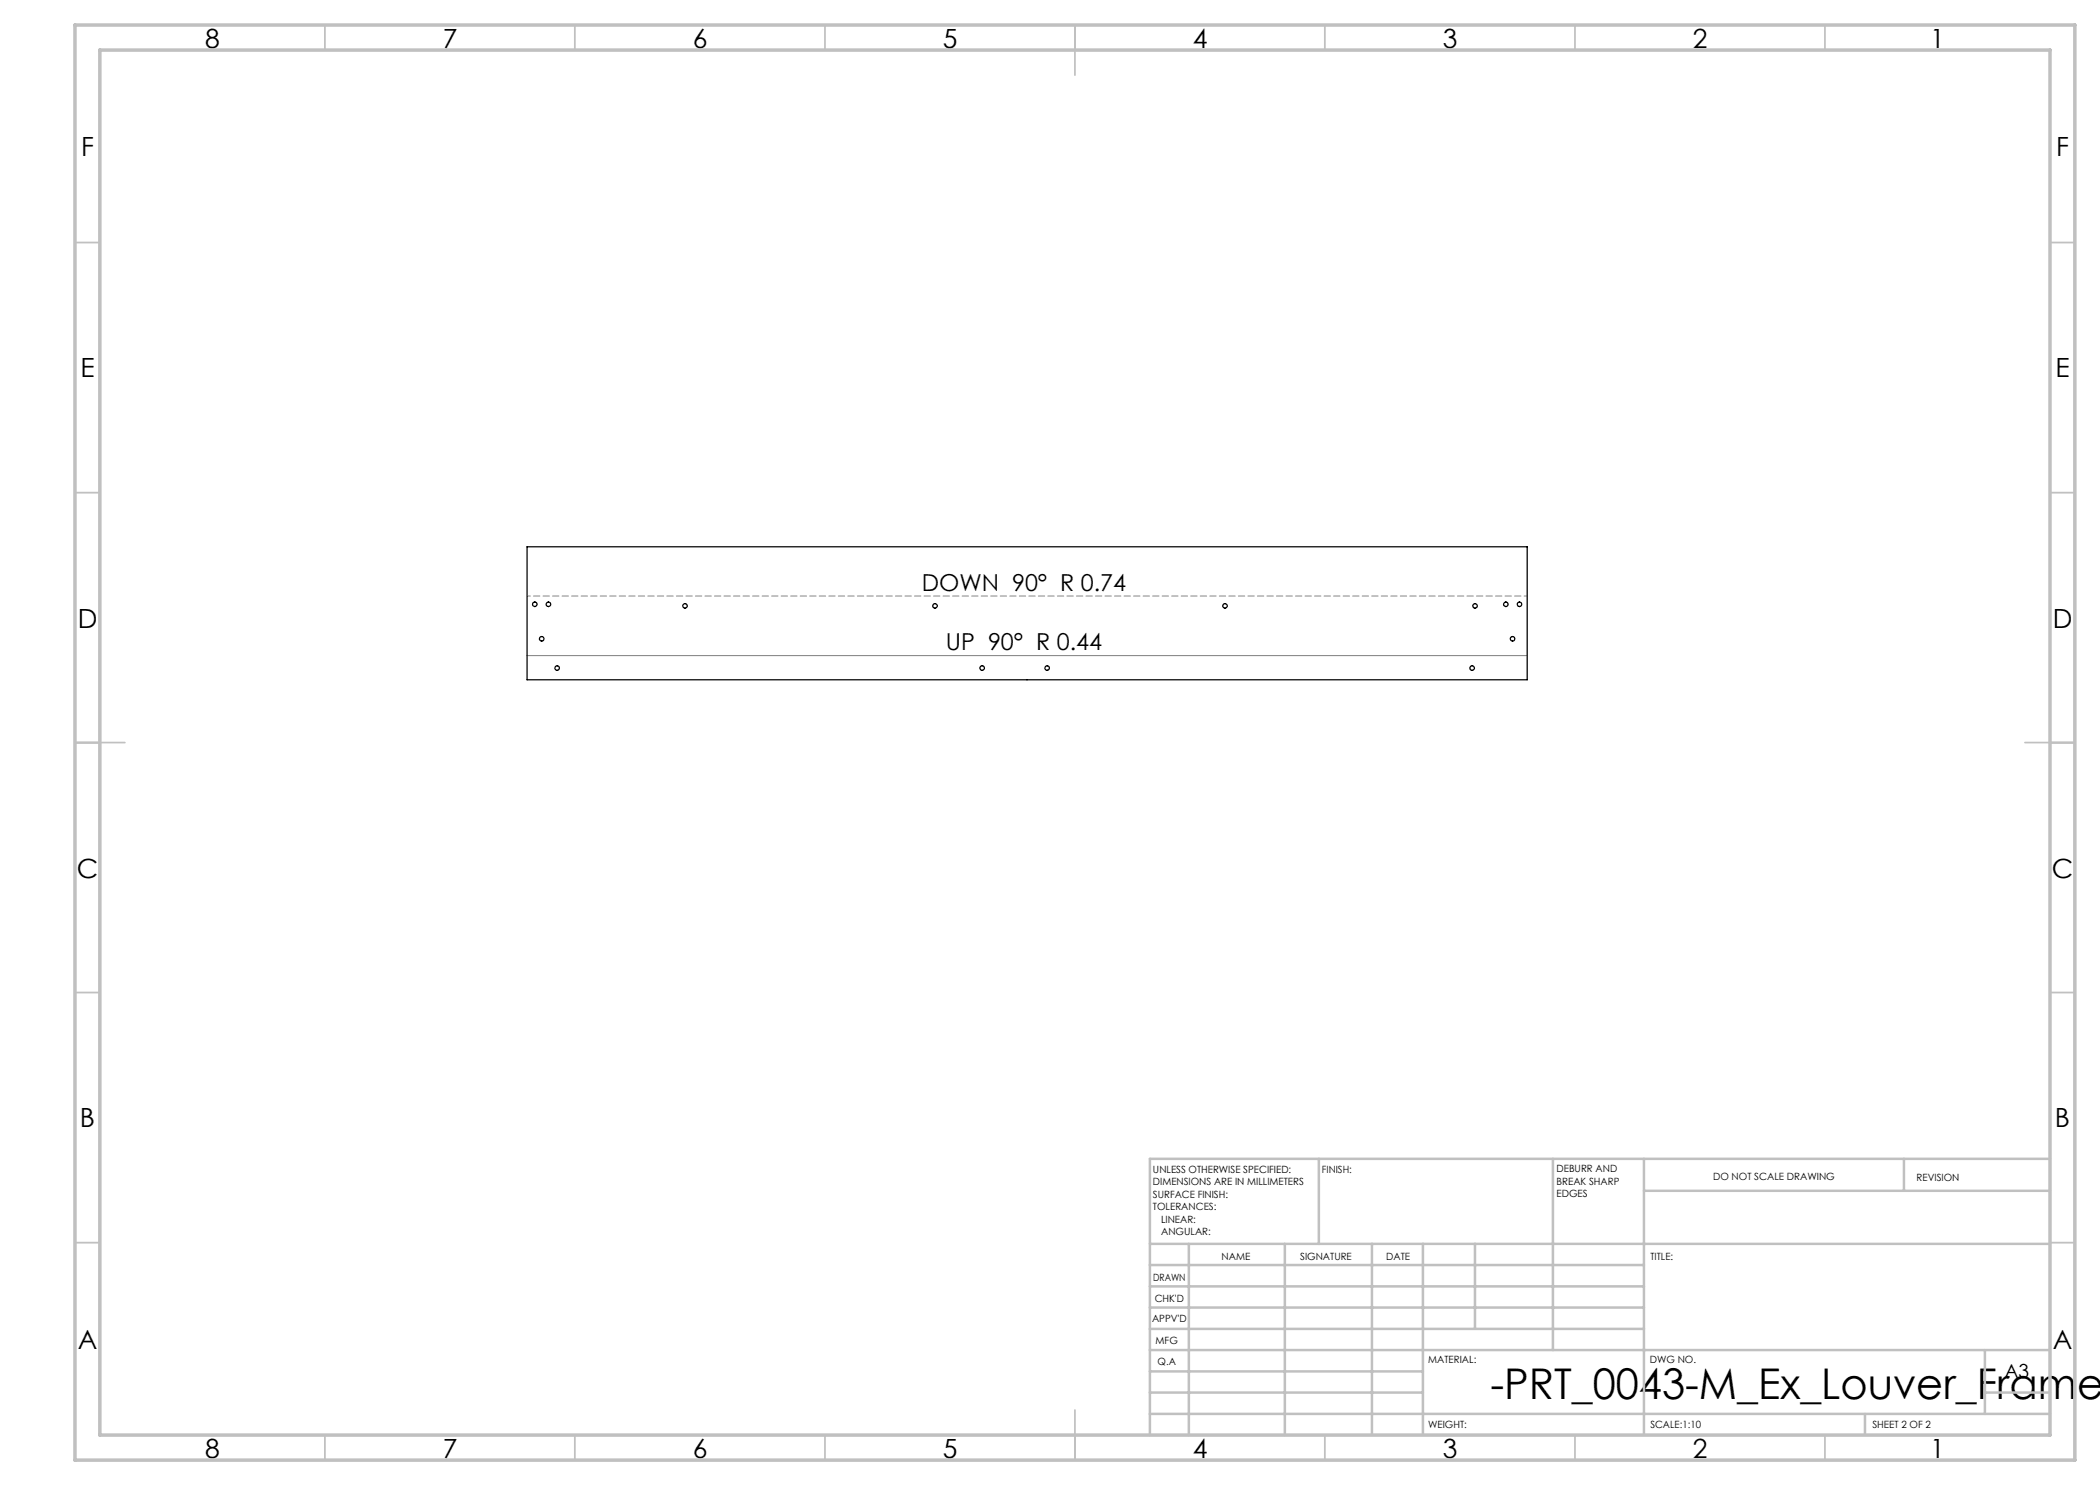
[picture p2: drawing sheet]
<svg xmlns="http://www.w3.org/2000/svg" width="420mm" height="297mm" viewBox="0 0 420 297" stroke-linecap="round" stroke-linejoin="round" font-family="sans-serif">
<path d="M105.4 131.1h200" fill="none" stroke="#808080" stroke-width=".2"/>
<path d="M105.4 119.2h200" fill="none" stroke="#808080" stroke-width=".2" stroke-dasharray="1.3 .6" stroke-dashoffset=".6"/>
<g fill="none" stroke="#c0c0c0" stroke-width=".35">
<path d="M65 5v5M115 5v5M165 5v5M215 5v10M265 5v5M315 5v5M365 5v5M15 48.5h5M410 48.5h5M15 98.5h5M410 98.5h5M15 148.5h10"/>
<path d="M405 148.5h10M15 198.5h5M410 198.5h5M15 248.5h5M410 248.5h5M65 287v5M115 287v5M165 287v5M215 282v10M265 287v5M315 287v5M365 287v5"/>
</g>
<g fill="none" stroke="#c0c0c0" stroke-width=".5">
<path d="M263.8 231.8v17M310.6 231.8v38.2M328.8 231.8v55.2M328.8 238.2h81.2M380.8 231.8v6.4M410 231.8h-180v55.2M230 248.8h180M230 257.3h98.8M230 253h98.8M237.8 248.8v38.2M257 248.8v38.2M274.4 248.8v38.2"/>
<path d="M284.6 248.8v38.2M295 248.8v17M230 265.8h98.8M230 261.5h98.8M230 278.5h54.6M230 274.3h54.6M230 270h180M397 278.5h13M397 270v12.8M230 282.8h180M373 282.8v4.2"/>
</g>
<path d="M15 5h400v287h-400zM20 10h390v277h-390z" fill="none" stroke="#c0c0c0" stroke-width=".7"/>
<g fill="none" stroke="#000" stroke-width=".25">
<path d="M105.4 109.4h200v26.6h-200z"/>
<circle cx="106.9" cy="120.8" r=".45"/>
<circle cx="108.3" cy="127.8" r=".46"/>
<circle cx="109.7" cy="120.9" r=".46"/>
<circle cx="111.4" cy="133.6" r=".45"/>
<circle cx="137" cy="121.2" r=".45"/>
<circle cx="187" cy="121.2" r=".45"/>
<circle cx="196.4" cy="133.6" r=".45"/>
<circle cx="209.4" cy="133.6" r=".45"/>
<circle cx="245" cy="121.2" r=".45"/>
<circle cx="294.4" cy="133.6" r=".44"/>
<circle cx="295" cy="121.2" r=".45"/>
<circle cx="301.2" cy="120.9" r=".46"/>
<circle cx="302.5" cy="127.7" r=".45"/>
<circle cx="303.9" cy="120.8" r=".45"/>
</g>
<text font-size="8.5" x="298.1" y="279.7">-PRT_0043-M_Ex_Louver_Frame_</text>
<g font-size="5.3">
<text x="41" y="9.5">8</text>
<text x="88.5" y="9.5">7</text>
<text x="138.5" y="9.5">6</text>
<text x="188.5" y="9.5">5</text>
<text x="238.5" y="9.5">4</text>
<text x="288.5" y="9.5">3</text>
<text x="338.5" y="9.5">2</text>
<text x="386" y="9.5">1</text>
<text x="16.2" y="31.3">F</text>
<text x="411.2" y="31.3">F</text>
<text x="16.1" y="75.5">E</text>
<text x="411.1" y="75.5">E</text>
<text x="15.5" y="125.5">D</text>
<text x="410.5" y="125.5">D</text>
<text x="15.4" y="175.5">C</text>
<text x="410.4" y="175.5">C</text>
<text x="16" y="225.5">B</text>
<text x="411" y="225.5">B</text>
<text x="15.5" y="269.8">A</text>
<text x="410.5" y="269.8">A</text>
<text x="41" y="291.5">8</text>
<text x="88.5" y="291.5">7</text>
<text x="138.5" y="291.5">6</text>
<text x="188.5" y="291.5">5</text>
<text x="238.5" y="291.5">4</text>
<text x="288.5" y="291.5">3</text>
<text x="338.5" y="291.5">2</text>
<text x="386" y="291.5">1</text>
</g>
<g font-size="4.7">
<text x="184.4" y="118.2">DOWN 90° R 0.74</text>
<text x="189.2" y="130.1">UP 90° R 0.44</text>
</g>
<text font-size="3.9" x="400.9" y="275.5">A3</text>
<g font-size="2">
<text x="230.6" y="234.6">UNLESS OTHERWISE SPECIFIED:</text>
<text x="230.6" y="237.1">DIMENSIONS ARE IN MILLIMETERS</text>
<text x="230.6" y="239.6">SURFACE FINISH:</text>
<text x="264.4" y="234.6">FINISH:</text>
<text x="311.3" y="234.5">DEBURR AND</text>
<text x="311.3" y="237">BREAK SHARP</text>
<text x="311.3" y="239.5">EDGES</text>
<text x="342.6" y="236">DO NOT SCALE DRAWING</text>
<text x="383.3" y="236.2">REVISION</text>
<text x="230.6" y="242.1">TOLERANCES:</text>
<text x="232.2" y="244.6">LINEAR:</text>
<text x="232.2" y="247.1">ANGULAR:</text>
<text x="244.3" y="252">NAME</text>
<text x="260" y="251.9">SIGNATURE</text>
<text x="277.2" y="251.9">DATE</text>
<text x="330.1" y="251.9">TITLE:</text>
<text x="230.6" y="256.1">DRAWN</text>
<text x="230.9" y="260.3">CHK'D</text>
<text x="230.4" y="264.4">APPV'D</text>
<text x="231.1" y="268.8">MFG</text>
<text x="231.5" y="273">Q.A</text>
<text x="285.6" y="272.5">MATERIAL:</text>
<text x="330" y="272.5">DWG NO.</text>
<text x="285.6" y="285.5">WEIGHT:</text>
<text x="330.1" y="285.6">SCALE:1:10</text>
<text x="374.5" y="285.6">SHEET 2 OF 2</text>
</g>
</svg>
